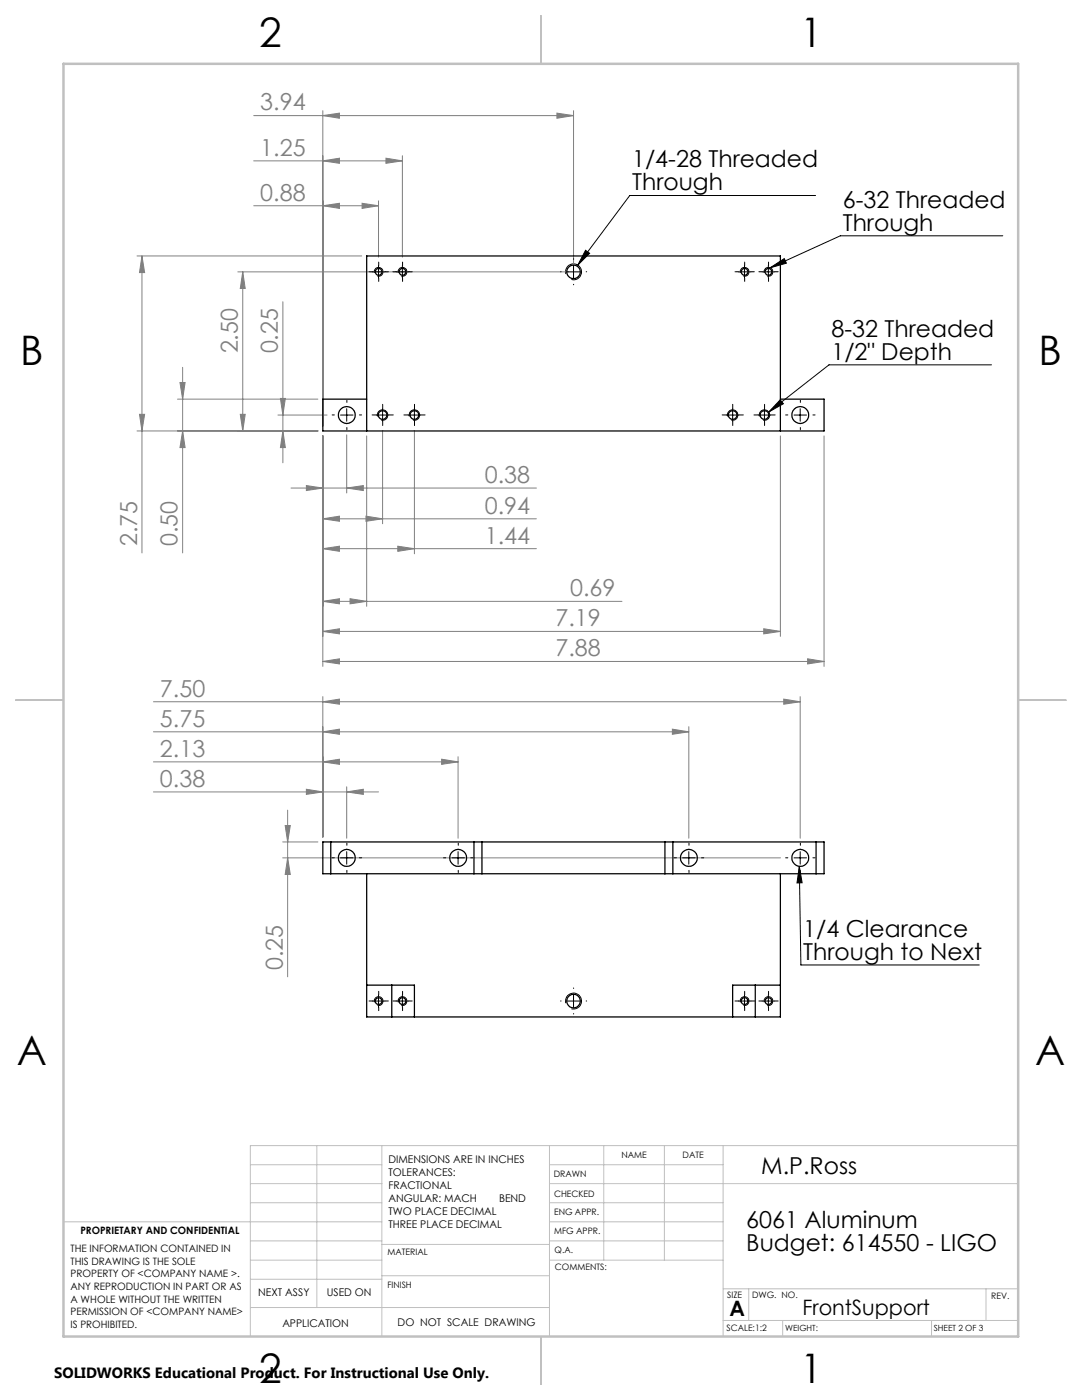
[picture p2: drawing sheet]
<svg xmlns="http://www.w3.org/2000/svg" width="216mm" height="279mm" viewBox="0 0 216 279" stroke-linecap="round" stroke-linejoin="round" font-family="sans-serif">
<g fill="none" stroke="#808080" stroke-width=".2">
<path d="M50.6 32.1h29.7M50.6 23.1h63.8M64.4 32.1l3.3-.5v1zM64.4 23.1l3.3-.5v1zM64.4 22.1v62.9M77 31.6l3.3 .5-3.3 .5zM80.3 31.1v20.2M111.1 22.6l3.3 .5-3.3 .5zM114.4 22.1v31.2M27.3 51.1h44.9M28.3 51.1l.6 3.3h-1.1zM28.3 51.1v59.2"/>
<path d="M47.4 54.3h66.1M48.4 54.3l.5 3.3h-1zM48.4 54.3v31.7M50.6 41.1h24.9M64.4 41.1l3.3-.5v1zM72.2 40.6l3.3 .5-3.3 .5zM75.5 40.1v11.2M35.4 79.7h28M35.9 76.3h1l-.5 3.4zM36.4 73.3v37M56 79.5h.9l-.5 3.3zM56.4 60.2v32.2"/>
<path d="M27.3 86h36.1M27.8 82.7h1.1l-.6 3.3zM36.4 86l.5 3.3h-1zM47.9 82.7h1l-.5 3.3zM55.5 82.8h9.8M56.4 86l.5 3.3h-.9zM58.1 97.4h48.9M61.1 96.9l3.3 .5-3.3 .5zM64.4 87v46M69.2 97.4l3.3-.5v1zM69.2 86.8v11.6M73.2 87v34"/>
<path d="M76.3 85.9v18.6M82.7 85.9v24.6M155.7 87v40M164.4 87v46M64.4 103.5l3.3-.5v1zM64.4 109.5l3.3-.5v1zM64.4 103.5h42.6M64.4 109.5h42.6M69.9 119.5l3.3 .5-3.3 .5zM73 103l3.3 .5-3.3 .5zM79.4 109l3.3 .5-3.3 .5zM64.4 120l3.3-.5v1z"/>
<path d="M64.4 126l3.3-.5v1zM64.4 132l3.3-.5v1zM64.4 139v28M64.4 120h59.7M64.4 126h91.3M64.4 132h100M152.4 125.5l3.3 .5-3.3 .5zM156.4 139.5l3.3 .6-3.3 .4zM159.7 139v28.3M161.1 131.5l3.3 .5-3.3 .5zM30.6 158h44.9M30.6 152h60.8"/>
<path d="M30.6 146h106.8M30.6 140.1h129.1M61.1 157.5l3.3 .5-3.3 .5zM64.4 152l3.3-.5v1zM64.4 146.1l3.3-.6v1zM64.4 140.1l3.3-.6v1zM69.2 158l3.3-.5v1zM69.2 157v10.3M88.1 151.5l3.3 .5-3.3 .5zM91.4 151v16.3M134.2 145.5l3.2 .6-3.2 .4zM137.4 145v22.3"/>
<path d="M56.4 168h7M56.4 171.2h99.4M56.9 164.7h1l-.5 3.3zM57.4 171.2l.5 3.3h-1zM57.4 161.7v33.2"/>
</g>
<g fill="none" stroke="#000" stroke-width=".2">
<path d="M162.7 39h-37l-10.4 13.9M74.3 54.3h2.5M74.7 54.5a.88 .88 0 0 1 .8-1.1 .88 .88 0 0 1 .9 1 .88 .88 0 0 1-1.1 .7M75.5 53v2.5M79.1 54.3h2.5M79.5 54.5a.88 .88 0 0 1 .8-1.1 .88 .88 0 0 1 .9 1 .88 .88 0 0 1-1.1 .7M80.3 53v2.5M112.9 54.7a1.58 1.58 0 0 1 1.4-2 1.58 1.58 0 0 1 1.7 1.7 1.58 1.58 0 0 1-2 1.4M113.2 54.3h2.5M114.4 53v2.5M116.8 50l.9 .6-2.4 2.3zM147.3 54.3h2.5"/>
<path d="M147.7 54.5a.88 .88 0 0 1 .8-1.1 .88 .88 0 0 1 1 1 .88 .88 0 0 1-1.2 .7M148.6 53v2.5M152.1 54.3h2.5M152.5 54.5a.88 .88 0 0 1 .8-1.1 .88 .88 0 0 1 .9 1 .88 .88 0 0 1-1.1 .7M153.3 53v2.5M153.7 53.4l2.8-1.8 .4 .9zM200.1 47.1h-32.4l-14 6.3M155.7 79.8l.6 .8-2.9 1.6zM197.8 72.8h-32.4l-12 9.4M67.9 82.8h2.5M69.2 81.6v2.5M75.1 82.8h2.5"/>
<path d="M75.3 83.1a1.03 1.03 0 0 1 .9-1.3 1.03 1.03 0 0 1 1.1 1.1 1.03 1.03 0 0 1-1.2 .9M76.3 81.6v2.5M81.5 82.8h2.4M81.7 83.1a1.03 1.03 0 0 1 .8-1.3 1.03 1.03 0 0 1 1.2 1.1 1.03 1.03 0 0 1-1.3 .9M82.7 81.6v2.5M145 82.8h2.4M145.2 83.1a1.03 1.03 0 0 1 .8-1.3 1.03 1.03 0 0 1 1.2 1.1 1.03 1.03 0 0 1-1.3 .9M146.2 81.6v2.5M151.3 82.8h2.5M151.5 83.1a1.03 1.03 0 0 1 .9-1.3 1.03 1.03 0 0 1 1.1 1.1 1.03 1.03 0 0 1-1.2 .9M152.5 81.6v2.5M158.4 82.8h2.5"/>
<path d="M159.7 81.6v2.5M67.9 171.2h2.5M69.2 170v2.5M90.2 171.2h2.5M91.4 170v2.5M136.2 171.2h2.5M137.4 170v2.5M158.4 171.2h2.5M159.5 172.9l.3 19.7h35.6M159.5 172.9l.6 3.3h-1.1zM159.7 170v2.5M74.3 199.8h2.5"/>
<path d="M75.5 198.5v2.5M79.1 199.8h2.5M80.3 198.5v2.5M113.2 199.8h2.5M114.4 198.5v2.5M147.3 199.8h2.5M148.6 198.5v2.5M152.1 199.8h2.5M153.3 198.5v2.5M74.7 200a.87 .87 0 0 1 .8-1.1 .87 .87 0 0 1 .9 1 .87 .87 0 0 1-1.1 .7M79.5 200a.87 .87 0 0 1 .7-1.1 .87 .87 0 0 1 1 1 .87 .87 0 0 1-1.1 .7M112.9 200.2a1.59 1.59 0 0 1 1.4-2 1.59 1.59 0 0 1 1.8 1.8 1.59 1.59 0 0 1-2.1 1.3"/>
<path d="M147.7 200a.87 .87 0 0 1 .8-1.1 .87 .87 0 0 1 .9 1 .87 .87 0 0 1-1.1 .7M152.5 200a.87 .87 0 0 1 .8-1.1 .87 .87 0 0 1 .9 1 .87 .87 0 0 1-1.1 .7"/>
</g>
<g fill="none" stroke="#c0c0c0" stroke-width=".2">
<path d="M50 232.4h26.2M50 236.2h26.2M63.2 228.6v32.3M76.2 228.6v38.1M109.6 228.6v38.1M109.6 232.4h34.7M109.6 236.2h93.6M120.5 228.6v22.9M132.6 228.6v22.9M144.3 228.6v38.1M203.2 228.6h-153.2v38.1M12.7 243.8h63.5"/>
<path d="M50 251.5h26.2M50 240h26.2M50 247.7h26.2M50 255.3h26.2M76.2 254.6h33.4M76.2 248.4h33.4M109.6 251.5h34.7M109.6 243.8h34.7M109.6 240h34.7M109.6 247.7h34.7M144.3 257.2h58.9M149.4 257.2v6.3"/>
<path d="M196.7 257.2v6.3M50 260.9h59.6M144.3 263.5h58.9M156.2 263.5v3.2M185.9 263.5v3.2"/>
</g>
<path d="M108 3.2v9.5M3.1 139.7h9.6M203.2 139.7h9.5M108 266.7v9.6" fill="none" stroke="#c0c0c0" stroke-width=".25"/>
<path d="M12.7 12.7h190.5v254h-190.5z" fill="none" stroke="#c0c0c0" stroke-width=".5"/>
<g fill="none" stroke="#000" stroke-width=".2" stroke-dasharray="15.2 1.3 1.3 1.3">
<path d="M74.3 54.2h-.7M75.6 53v-.7M75.6 55.5v.7M76.8 54.2h.7M79.1 54.2h-.7M80.3 53v-.7M80.3 55.5v.7M81.6 54.2h.7M112 54.2h-.1M114.5 51.7v-.1M114.5 56.7v.1M117 54.2h.1"/>
<path d="M147.3 54.2h-.6M148.6 53v-.7M148.6 55.5v.7M149.8 54.2h.7M152.1 54.2h-.7M153.4 53v-.7M153.4 55.5v.7M154.6 54.2h.7M66.7 82.8h-.4M69.2 80.3v-.4M69.2 85.3v.5M71.7 82.8h.5"/>
<path d="M75.1 82.8h-.9M76.4 81.6v-.9M76.4 84.1v.8M77.6 82.8h.9M81.5 82.8h-.9M82.7 81.6v-.9M82.7 84.1v.8M84 82.8h.8M145 82.8h-.9M146.2 81.6v-.9M146.2 84.1v.8M147.5 82.8h.8"/>
<path d="M151.3 82.8h-.9M152.6 81.6v-.9M152.6 84.1v.8M153.8 82.8h.9M157.2 82.8h-.4M159.7 80.3v-.4M159.7 85.3v.5M162.2 82.8h.4M66.7 171.2h-.4M69.2 168.7v-.4M69.2 173.7v.4M71.7 171.2h.5"/>
<path d="M88.9 171.2h-.4M91.4 168.7v-.4M91.4 173.7v.4M93.9 171.2h.5M135 171.2h-.5M137.5 168.7v-.4M137.5 173.7v.4M140 171.2h.4M157.2 171.2h-.4M159.7 168.7v-.4M159.7 173.7v.4M162.2 171.2h.4"/>
<path d="M74.3 199.8h-.7M75.6 198.5v-.7M76.8 199.8h.7M79.1 199.8h-.7M80.3 198.5v-.7M81.6 199.8h.7M112 199.8h-.1M114.5 197.3v-.1M117 199.8h.1M147.3 199.8h-.6M148.6 198.5v-.7M149.8 199.8h.8"/>
<path d="M152.1 199.8h-.7M153.4 198.5v-.7M154.6 199.8h.7M75.6 201v.7M80.3 201v.7M114.5 202.3v.1M148.6 201v.7M153.4 201v.7"/>
</g>
<g fill="#808080">
<path d="M64.4 120l3.3-.5v1zM69.9 119.5l3.3 .5-3.3 .5zM64.4 126l3.3-.5v1zM152.4 125.5l3.3 .5-3.3 .5zM64.4 132l3.3-.5v1zM161.1 131.5l3.3 .5-3.3 .5zM61.1 96.9l3.3 .5-3.3 .5zM69.2 97.4l3.3-.5v1zM64.4 103.5l3.3-.5v1zM73 103l3.3 .5-3.3 .5zM64.4 109.5l3.3-.5v1zM79.4 109l3.3 .5-3.3 .5zM64.4 41.1l3.3-.5v1zM72.2 40.6l3.3 .5-3.3 .5zM64.4 32.1l3.3-.5v1zM77 31.6l3.3 .5-3.3 .5zM64.4 23.1l3.3-.5v1zM111.1 22.6l3.3 .5-3.3 .5zM61.1 157.5l3.3 .5-3.3 .5zM69.2 158l3.3-.5v1zM64.4 152l3.3-.5v1zM88.1 151.5l3.3 .5-3.3 .5zM64.4 146.1l3.3-.6v1zM134.2 145.5l3.2 .6-3.2 .4zM64.4 140.1l3.3-.6v1zM156.4 139.5l3.3 .6-3.3 .4z"/>
<path d="M36.4 86l.5 3.3h-1zM35.9 76.3h1l-.5 3.4zM27.8 82.7h1.1l-.6 3.3zM28.3 51.1l.6 3.3h-1.1zM56.4 86l.5 3.3h-.9zM56 79.5h.9l-.5 3.3zM47.9 82.7h1l-.5 3.3zM48.4 54.3l.5 3.3h-1z"/>
<path d="M56.9 164.7h1l-.5 3.3zM57.4 171.2l.5 3.3h-1z"/>
</g>
<path d="M116.8 50l.9 .6-2.4 2.3zM153.7 53.4l2.8-1.8 .4 .9zM155.7 79.8l.6 .8-2.9 1.6zM159.5 172.9l.6 3.3h-1.1z" fill="#000"/>
<g fill="none" stroke="#000" stroke-width=".25">
<path d="M73.2 79.7h-8.8v6.3h100v-6.3h-8.7M73.2 86v-34.9h82.5v34.9M64.4 168h100v6.4h-100zM66 168v6.4M73.2 174.4v28.6h82.5v-28.6M94.6 168v6.4M96.2 168v6.4M132.7 168v6.4M134.3 168v6.4M162.8 168v6.4M73.2 196.6h9.5v6.4M78.2 196.6v6.4"/>
<path d="M150.7 196.6v6.4M155.7 196.6h-9.5v6.4"/>
<circle cx="75.5" cy="54.3" r=".67"/>
<circle cx="80.3" cy="54.3" r=".67"/>
<circle cx="114.4" cy="54.2" r="1.35"/>
<circle cx="148.6" cy="54.3" r=".67"/>
<circle cx="153.3" cy="54.3" r=".67"/>
<circle cx="69.2" cy="82.8" r="1.69"/>
<circle cx="76.3" cy="82.8" r=".87"/>
<circle cx="82.7" cy="82.8" r=".87"/>
<circle cx="146.2" cy="82.8" r=".87"/>
<circle cx="152.5" cy="82.8" r=".87"/>
<circle cx="159.7" cy="82.8" r="1.69"/>
<circle cx="69.2" cy="171.2" r="1.69"/>
<circle cx="91.4" cy="171.2" r="1.69"/>
<circle cx="137.5" cy="171.2" r="1.69"/>
<circle cx="159.7" cy="171.2" r="1.69"/>
<circle cx="75.5" cy="199.8" r=".67"/>
<circle cx="80.3" cy="199.8" r=".68"/>
<circle cx="114.4" cy="199.8" r="1.35"/>
<circle cx="148.6" cy="199.8" r=".68"/>
<circle cx="153.3" cy="199.8" r=".67"/>
</g>
<g font-size="8.1">
<text x="51.7" y="9.3">2</text>
<text x="159.7" y="9.3">1</text>
<text x="4" y="72.8">B</text>
<text x="207.2" y="72.8">B</text>
<text x="3.3" y="212.5">A</text>
<text x="206.5" y="212.5">A</text>
<text x="51.7" y="276">2</text>
<text x="159.7" y="276">1</text>
</g>
<g font-size="4.7" fill="#808080">
<text x="51.9" y="22">3.94</text>
<text x="51.9" y="31.1">1.25</text>
<text x="51.9" y="40.1">0.88</text>
<text x="47.4" y="70.5" transform="rotate(-90 47.4 70.5)">2.50</text>
<text x="55.5" y="70.5" transform="rotate(-90 55.5 70.5)">0.25</text>
<text x="96.7" y="96.4">0.38</text>
<text x="96.7" y="102.5">0.94</text>
<text x="27.3" y="109" transform="rotate(-90 27.3 109)">2.75</text>
<text x="35.4" y="109" transform="rotate(-90 35.4 109)">0.50</text>
<text x="96.7" y="108.5">1.44</text>
<text x="113.8" y="119">0.69</text>
<text x="110.9" y="125">7.19</text>
<text x="110.9" y="131">7.88</text>
<text x="31.9" y="139">7.50</text>
<text x="31.9" y="145">5.75</text>
<text x="31.9" y="151">2.13</text>
<text x="31.9" y="157">0.38</text>
<text x="56.4" y="193.6" transform="rotate(-90 56.4 193.6)">0.25</text>
</g>
<g font-size="4.7">
<text x="126.1" y="33.4">1/4-28 Threaded</text>
<text x="126.1" y="38">Through</text>
<text x="168.2" y="41.5">6-32 Threaded</text>
<text x="168.2" y="46">Through</text>
<text x="165.9" y="67.2">8-32 Threaded</text>
<text x="165.9" y="71.8">1/2&quot; Depth</text>
<text x="160.3" y="187">1/4 Clearance</text>
<text x="160.3" y="191.5">Through to Next</text>
<text x="151.9" y="234.3">M.P.Ross</text>
<text x="148.9" y="245">6061 Aluminum</text>
<text x="148.9" y="249.6">Budget: 614550 - LIGO</text>
</g>
<g font-size="4.2">
<text x="145.6" y="262.7">A</text>
<text x="160.1" y="262.4">FrontSupport</text>
</g>
<text font-size="3" x="10.8" y="275.1">SOLIDWORKS Educational Product. For Instructional Use Only.</text>
<g font-size="2.1">
<text x="77.5" y="232.2">DIMENSIONS ARE IN INCHES</text>
<text x="77.5" y="234.7">TOLERANCES:</text>
<text x="77.5" y="237.3">FRACTIONAL</text>
<text x="77.5" y="239.9">ANGULAR: MACH</text>
<text x="99.6" y="239.9">BEND</text>
<text x="77.5" y="242.5">TWO PLACE DECIMAL</text>
<text x="77.5" y="245.1">THREE PLACE DECIMAL</text>
<text x="51.5" y="258.7">NEXT ASSY</text>
<text x="65.2" y="258.6">USED ON</text>
<text x="56.3" y="264.8">APPLICATION</text>
<text x="79.3" y="264.6">DO NOT SCALE DRAWING</text>
</g>
<g font-size="2">
<text x="14.1" y="249.9">THE INFORMATION CONTAINED IN</text>
<text x="16" y="246.3">PROPRIETARY AND CONFIDENTIAL</text>
<text x="14.1" y="252.4">THIS DRAWING IS THE SOLE</text>
<text x="14.1" y="254.9">PROPERTY OF &lt;COMPANY NAME &gt;.</text>
<text x="14.1" y="257.4">ANY REPRODUCTION IN PART OR AS</text>
<text x="14.1" y="260">A WHOLE WITHOUT THE WRITTEN</text>
<text x="14.1" y="262.5">PERMISSION OF &lt;COMPANY NAME&gt;</text>
<text x="14.1" y="265">IS PROHIBITED.</text>
</g>
<g font-size="1.8">
<text x="124" y="231.1">NAME</text>
<text x="136.2" y="231.1">DATE</text>
<text x="110.5" y="234.8">DRAWN</text>
<text x="110.5" y="238.9">CHECKED</text>
<text x="110.6" y="242.5">ENG APPR.</text>
<text x="77.3" y="250.5">MATERIAL</text>
<text x="110.6" y="246.3">MFG APPR.</text>
<text x="110.7" y="250">Q.A.</text>
<text x="77.3" y="257">FINISH</text>
<text x="110.7" y="253.5">COMMENTS:</text>
<text x="145.1" y="259">SIZE</text>
<text x="150.1" y="259.1">DWG. NO.</text>
<text x="197.8" y="259.2">REV.</text>
<text x="145" y="265.7">SCALE:1:2</text>
</g>
<g font-size="1.7">
<text x="156.7" y="265.7">WEIGHT:</text>
<text x="186.3" y="265.7">SHEET 2 OF 3</text>
</g>
</svg>
